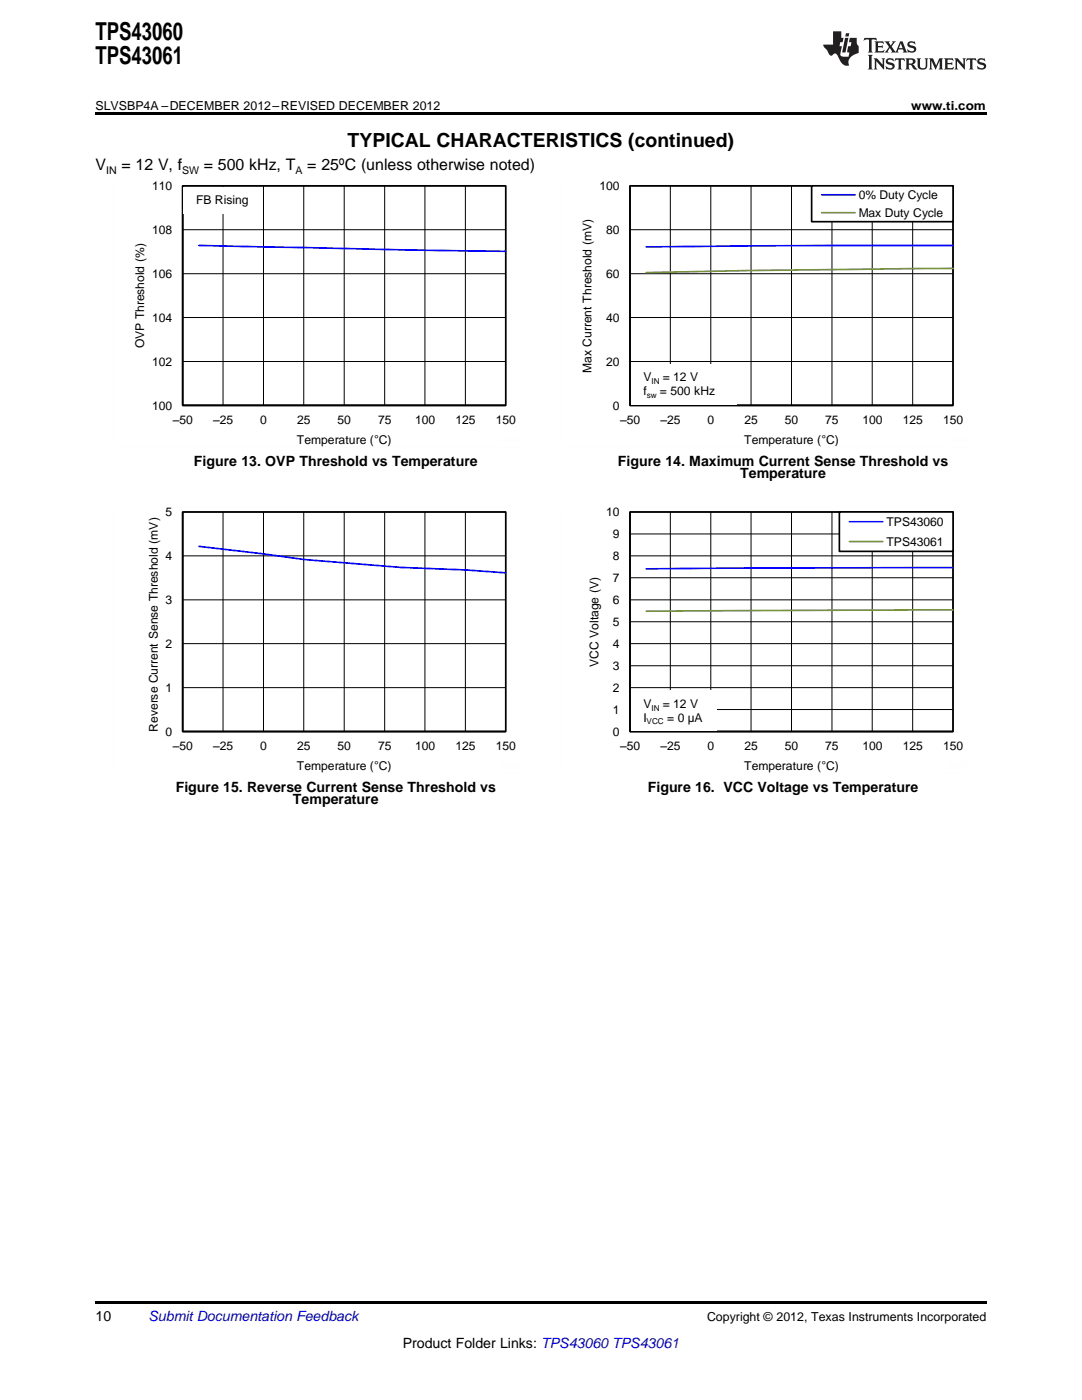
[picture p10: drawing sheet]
<svg xmlns="http://www.w3.org/2000/svg" width="216mm" height="279mm" viewBox="0 0 216 279" stroke-linecap="round" stroke-linejoin="round" font-family="sans-serif">
<g fill="none" stroke="#000" stroke-width=".2">
<path d="M36.5 102.2h64.4v43.8h-64.4M36.5 119.7h64.4M36.5 110.9h64.4M44.5 102.2v43.8M52.6 102.2v43.8M60.6 102.2v43.8M68.7 102.2v43.8M76.8 102.2v43.8M84.8 102.2v43.8M92.9 102.2v43.8M125.7 102.2h64.4v43.8h-64.4M125.7 119.7h64.4"/>
<path d="M125.7 110.9h64.4M125.7 115.3h64.4M125.7 106.6h64.4M133.8 102.2v43.8M141.8 102.2v43.8M149.9 102.2v43.8M157.9 102.2v43.8M166 102.2v43.8M174 102.2v43.8M182.1 102.2v43.8M36.5 137.2h64.4M36.5 128.5h64.4"/>
<path d="M125.7 137.2h64.4M125.7 128.5h64.4M125.7 132.9h64.4M125.7 124.1h64.4M125.7 141.6h64.4"/>
</g>
<path d="M36.5 102.2h64.4v43.8h-64.4zM36.5 102.2v43.8h64.4M125.7 102.2h64.5v43.8h-64.5zM125.7 102.2v43.8h64.5" fill="none" stroke="#000" stroke-width=".33"/>
<path d="M39.7 109l12.9 1.5 8 1.2 19.4 1.5 12.8 .5 8.1 .6M190.2 113.3l-61.2 .2" fill="none" stroke="#00f" stroke-width=".33"/>
<path d="M22.7 101.1h81.2v53.1h-81.2z" fill="none" stroke="#fefefe" stroke-width=".2" stroke-dasharray=".4 .1" stroke-linecap="butt"/>
<path d="M190.2 121.7l-61.2 .3" fill="none" stroke="#77933c" stroke-width=".33"/>
<path d="M167.5 102.2h22.7v7.9h-22.7z" fill-rule="evenodd" fill="#fff"/>
<path d="M167.5 102.2h22.7v7.8h-22.7z" fill="none" stroke="#000" stroke-width=".33"/>
<path d="M169.5 104.1h6.6" fill="none" stroke="#00f" stroke-width=".33"/>
<path d="M169.5 108.1h6.6" fill="none" stroke="#77933c" stroke-width=".33"/>
<path d="M112 101.1h81.1v53.1h-81.1z" fill="none" stroke="#fefefe" stroke-width=".2" stroke-dasharray=".4 .1" stroke-linecap="butt"/>
<path d="M125.9 137.7h17.1v8.1h-17.1z" fill-rule="evenodd" fill="#fff"/>
<path d="M36.5 37.1h64.4v43.8h-64.4M44.5 37.1v43.8M52.6 37.1v43.8M60.6 37.1v43.8M68.7 37.1v43.8M76.8 37.1v43.8M84.8 37.1v43.8M92.9 37.1v43.8M36.5 54.6h64.4M36.5 45.8h64.4M36.5 72.1h64.4M36.5 63.4h64.4" fill="none" stroke="#000" stroke-width=".2"/>
<path d="M36.5 37.1h64.4v43.8h-64.4zM36.5 37.1v43.8h64.4" fill="none" stroke="#000" stroke-width=".33"/>
<path d="M39.7 49l40.3 .9 20.9 .3" fill="none" stroke="#00f" stroke-width=".33"/>
<path d="M22.7 36h81.2v53.1h-81.2z" fill="none" stroke="#fefefe" stroke-width=".2" stroke-dasharray=".4 .1" stroke-linecap="butt"/>
<path d="M36.6 37.3h15.7v5.3h-15.7z" fill-rule="evenodd" fill="#fff"/>
<path d="M125.7 37.1h64.4v43.8h-64.4M133.8 37.1v43.8M141.8 37.1v43.8M149.9 37.1v43.8M157.9 37.1v43.8M166 37.1v43.8M174 37.1v43.8M182.1 37.1v43.8M125.7 54.6h64.4M125.7 45.8h64.4M125.7 72.1h64.4M125.7 63.4h64.4" fill="none" stroke="#000" stroke-width=".2"/>
<path d="M125.7 37.1h64.5v43.8h-64.5zM125.7 37.1v43.8h64.5" fill="none" stroke="#000" stroke-width=".33"/>
<path d="M190.2 49l-40.3 .1-20.9 .2" fill="none" stroke="#00f" stroke-width=".33"/>
<path d="M190.2 53.6l-40.3 .4-20.9 .4" fill="none" stroke="#77933c" stroke-width=".33"/>
<path d="M162 37.1h28.2v7.2h-28.2z" fill-rule="evenodd" fill="#fff"/>
<path d="M162 37.1h28.2v7.1h-28.2z" fill="none" stroke="#000" stroke-width=".33"/>
<path d="M163.9 38.9h6.7" fill="none" stroke="#00f" stroke-width=".33"/>
<path d="M163.9 42.5h6.7" fill="none" stroke="#77933c" stroke-width=".33"/>
<path d="M112 36h81.1v53.1h-81.1z" fill="none" stroke="#fefefe" stroke-width=".2" stroke-dasharray=".4 .1" stroke-linecap="butt"/>
<path d="M125.9 72.6h21.1v8.1h-21.1z" fill-rule="evenodd" fill="#fff"/>
<g fill="#231f20">
<path d="M172.5 7.6l-.1 .5 .4-.2h.6v.1v2.1l-.2 .4h.9l-.2-.4v-2.1l.1-.1h.5l.5 .2-.2-.5zM174.5 8.3l.2 .3v1.5l-.2 .4h1.8l.2-.6a1.04 1.04 0 0 1-1.3 .2v-.7h.6l.3 .2v-.6l-.3 .2h-.6v-.6l.8-.1 .4 .3-.2-.5zM176.5 8.3l.9 1.1-.9 1.1h.8l-.2-.2 .4-.7 .5 .7-.2 .2h1.5l-.2-.2 .2-.4h.9l.1 .4-.2 .2h1l-.3-.3-.7-1.9h-.5l-.9 2-.8-1 .9-1h-.8l.1 .3-.4 .5-.3-.6 .1-.2zM179.7 8.6l.4 1h-.7zM181.3 8.4a.63 .63 0 0 0-.2 .7 .63 .63 0 0 0 .6 .4l.6 .2 .1 .2a.75 .75 0 0 1-.7 .4 .75 .75 0 0 1-.6-.5l.1 .7 .1-.1a1.11 1.11 0 0 0 1.5-.6 1.13 1.13 0 0 0-1.2-.8l-.1-.4a1.04 1.04 0 0 1 1.2 .2l-.2-.5-.2 .1-.4-.2zM173.2 10.9l.2 .4v2.2l-.2 .4h1l-.3-.4v-2.2l.3-.4zM174.3 11.6l.3 .4v1.5l-.3 .4h.8l-.2-.4v-1.3l1.5 1.7v-1.9l.2-.4h-.7l.2 .4v.9l-1.1-1.3zM177 11.8a.62 .62 0 0 0-.2 .7 .62 .62 0 0 0 .6 .4l.6 .1 .1 .3a.76 .76 0 0 1-.7 .3 .76 .76 0 0 1-.7-.4l.2 .7 .1-.1a1.11 1.11 0 0 0 1.5-.6 1.13 1.13 0 0 0-1.2-.8l-.1-.4a1.04 1.04 0 0 1 1.2 .2l-.2-.6-.2 .1-.5-.1zM178.7 11.6l-.2 .6a.61 .61 0 0 1 .8-.3v1.6l-.2 .4h.9l-.2-.4v-1.6a.63 .63 0 0 1 .7 .3l-.1-.6zM180.6 11.6l.3 .4v1.5l-.3 .4h1l-.2-.2-.1-.8 .6 .2a.76 .76 0 0 0 1.2 .7l-1-1a.58 .58 0 0 0 .6-.5 .58 .58 0 0 0-.5-.6zM181.4 11.9h.1a.45 .45 0 0 1 .5 .1 .45 .45 0 0 1 .1 .5l-.8 .2zM182.9 11.6l.2 .2a2.17 2.17 0 0 0 .3 1.9 .99 .99 0 0 0 1.6-.6v-1.1l.2-.4h-.7l.2 .2a1.92 1.92 0 0 1-.2 1.8 .6 .6 0 0 1-.9-.5v-1.1l.2-.4zM185.4 11.6l.2 .4v1.5l-.2 .4h.7l-.2-.4v-1.4l.8 1.8 .8-1.8v1.4l-.2 .4h.9l-.2-.4v-1.5l.2-.4h-.8l-.6 1.5-.6-1.5zM188.4 11.6l.2 .4v1.5l-.2 .4h1.8l.1-.6a1.04 1.04 0 0 1-1.2 .1v-.6h.5l.4 .2v-.6l-.4 .2h-.5v-.7h.8l.3 .3-.1-.6zM190.5 11.6l.2 .4v1.5l-.2 .4h.7l-.2-.4v-1.3l1.5 1.7v-1.9l.2-.4h-.7l.2 .4v.9l-1.1-1.3zM192.9 11.6l-.1 .6a.61 .61 0 0 1 .7-.3l.1 1.6-.3 .4h1l-.3-.4 .1-1.6a.63 .63 0 0 1 .7 .3l-.1-.6zM195.2 11.8a.62 .62 0 0 0-.2 .7 .62 .62 0 0 0 .6 .4l.6 .1 .1 .3a.76 .76 0 0 1-.7 .3 .76 .76 0 0 1-.6-.4l.1 .7 .1-.1a1.11 1.11 0 0 0 1.6-.6 1.13 1.13 0 0 0-1.3-.8l-.1-.4a1.04 1.04 0 0 1 1.2 .2l-.1-.6-.2 .1-.5-.1z"/>
<path d="M166.2 6.3v2.6h-1.9v.4l.8 .9a.91 .91 0 0 0 1 .8 .56 .56 0 0 1 .5-.3 .56 .56 0 0 1 .5 .3l.4 .8a1.53 1.53 0 0 0 1.9 1.2 1.54 1.54 0 0 1 1-2.1l.9-.3v-1.4a1.52 1.52 0 0 1-.4-1.6h-1.3l-.2 .8h.5l-.2 .8h-.5l-.1 1v.2l.4 .1-.2 .8a1.93 1.93 0 0 1-1.6-.3l.3-1.8h-.5l.2-.8h.4l.2-.8h-.4v-1.3zM168.6 7.6l-.6 2.9h.7l.6-2.9zM168.8 6.6l-.1 .7h.6l.2-.7z"/>
</g>
<path d="M19 259.7h177.8v.5h-177.8z" fill="#000"/>
<g fill="#fff">
<path d="M66.9 162.3h.3v.7h-.3z"/>
<path d="M156.1 159.8h.4v.7h-.4z"/>
<path d="M156.1 97.2h.4v.7h-.4z"/>
<path d="M66.9 94.7h.3v.7h-.3z"/>
</g>
<path d="M19 22.5h177.8v.5h-177.8z" fill="#000"/>
<g font-size="4.9">
<text x="19" y="7.9">TPS43060</text>
<text x="19" y="12.8">TPS43061</text>
</g>
<text font-size="3.9" x="69.4" y="29.3">TYPICAL CHARACTERISTICS (continued)</text>
<g font-size="3.2">
<text x="19" y="34">V</text>
<text x="24.2" y="34">= 12 V, f</text>
<text x="40.7" y="34">= 500 kHz, T</text>
<text x="61.3" y="34">= 25ºC (unless otherwise noted)</text>
</g>
<g font-size="2.8">
<text x="38.7" y="93">Figure 13. OVP Threshold vs Temperature</text>
<text x="123.3" y="93">Figure 14. Maximum Current Sense Threshold vs</text>
<text x="147.7" y="95.4">Temperature</text>
<text x="35.1" y="158">Figure 15. Reverse Current Sense Threshold vs</text>
<text x="58.5" y="160.5">Temperature</text>
<text x="129.3" y="158">Figure 16. VCC Voltage vs Temperature</text>
<text x="19" y="263.6">10</text>
<text x="80.4" y="269">Product Folder Links: TPS43060 TPS43061</text>
</g>
<text font-size="2.8" fill="#0000c8" x="29.6" y="263.6">Submit Documentation Feedback</text>
<g font-size="2.5">
<text x="19" y="21.9">SLVSBP4A –DECEMBER 2012–REVISED DECEMBER 2012</text>
<text x="181.8" y="21.9">www.ti.com</text>
<text x="141.1" y="263.6">Copyright © 2012, Texas Instruments Incorporated</text>
</g>
<g font-size="2.4">
<text x="30.4" y="37.9">110</text>
<text x="39.1" y="40.8">FB Rising</text>
<text x="119.6" y="37.9">100</text>
<text x="171.3" y="39.7">0% Duty Cycle</text>
<text x="30.4" y="46.7">108</text>
<text x="121" y="46.7">80</text>
<text x="171.3" y="43.3">Max Duty Cycle</text>
<text x="30.4" y="55.4">106</text>
<text x="121" y="55.4">60</text>
<text x="30.4" y="64.2">104</text>
<text x="121" y="64.2">40</text>
<text x="28.8" y="69.5" transform="rotate(-90 28.8 69.5)">OVP Threshold (%)</text>
<text x="30.4" y="73">102</text>
<text x="118" y="74.4" transform="rotate(-90 118 74.4)">Max Current Threshold (mV)</text>
<text x="121" y="73">20</text>
<text x="128.4" y="76.1">V</text>
<text x="132.3" y="76.1">= 12 V</text>
<text x="30.4" y="81.7">100</text>
<text x="122.3" y="81.7">0</text>
<text x="128.4" y="78.9">f</text>
<text x="131.7" y="78.9">= 500 kHz</text>
<text x="34.5" y="84.7">±50</text>
<text x="42.5" y="84.7">±25</text>
<text x="51.9" y="84.7">0</text>
<text x="59.3" y="88.5">Temperature (ÉC)</text>
<text x="59.3" y="84.7">25</text>
<text x="67.4" y="84.7">50</text>
<text x="75.4" y="84.7">75</text>
<text x="82.8" y="84.7">100</text>
<text x="90.9" y="84.7">125</text>
<text x="98.9" y="84.7">150</text>
<text x="123.7" y="84.7">±50</text>
<text x="131.8" y="84.7">±25</text>
<text x="141.2" y="84.7">0</text>
<text x="148.5" y="88.5">Temperature (ÉC)</text>
<text x="148.6" y="84.7">25</text>
<text x="156.6" y="84.7">50</text>
<text x="164.7" y="84.7">75</text>
<text x="172.1" y="84.7">100</text>
<text x="180.1" y="84.7">125</text>
<text x="188.2" y="84.7">150</text>
<text x="33" y="103">5</text>
<text x="121" y="103">10</text>
<text x="122.3" y="107.4">9</text>
<text x="176.9" y="105">TPS43060</text>
<text x="33" y="111.8">4</text>
<text x="122.3" y="111.8">8</text>
<text x="176.9" y="108.9">TPS43061</text>
<text x="122.3" y="116.2">7</text>
<text x="33" y="120.5">3</text>
<text x="122.3" y="124.9">5</text>
<text x="122.3" y="120.5">6</text>
<text x="33" y="129.3">2</text>
<text x="122.3" y="129.3">4</text>
<text x="119.4" y="133" transform="rotate(-90 119.4 133)">VCC Voltage (V)</text>
<text x="122.3" y="133.7">3</text>
<text x="33" y="138.1">1</text>
<text x="122.3" y="142.4">1</text>
<text x="122.3" y="138.1">2</text>
<text x="128.4" y="141.2">V</text>
<text x="132.3" y="141.2">= 12 V</text>
<text x="31.5" y="146" transform="rotate(-90 31.5 146)">Reverse Current Sense Threshold (mV)</text>
<text x="33" y="146.8">0</text>
<text x="34.5" y="149.8">±50</text>
<text x="42.5" y="149.8">±25</text>
<text x="51.9" y="149.8">0</text>
<text x="59.3" y="149.8">25</text>
<text x="67.4" y="149.8">50</text>
<text x="75.4" y="149.8">75</text>
<text x="82.8" y="149.8">100</text>
<text x="90.9" y="149.8">125</text>
<text x="98.9" y="149.8">150</text>
<text x="122.3" y="146.8">0</text>
<text x="123.7" y="149.8">±50</text>
<text x="128.4" y="144">I</text>
<text x="131.8" y="149.8">±25</text>
<text x="133.1" y="144">= 0 µA</text>
<text x="141.2" y="149.8">0</text>
<text x="148.6" y="149.8">25</text>
<text x="156.6" y="149.8">50</text>
<text x="164.7" y="149.8">75</text>
<text x="172.1" y="149.8">100</text>
<text x="180.1" y="149.8">125</text>
<text x="188.2" y="149.8">150</text>
<text x="59.3" y="153.6">Temperature (ÉC)</text>
<text x="148.5" y="153.6">Temperature (ÉC)</text>
</g>
<g font-size="2.1">
<text x="21.2" y="34.6">IN</text>
<text x="36.3" y="34.6">SW</text>
<text x="58.9" y="34.6">A</text>
</g>
<g font-size="1.6">
<text x="130" y="76.7">IN</text>
<text x="129.1" y="79.5">sw</text>
<text x="130" y="141.8">IN</text>
<text x="129" y="144.6">VCC</text>
</g>
</svg>
